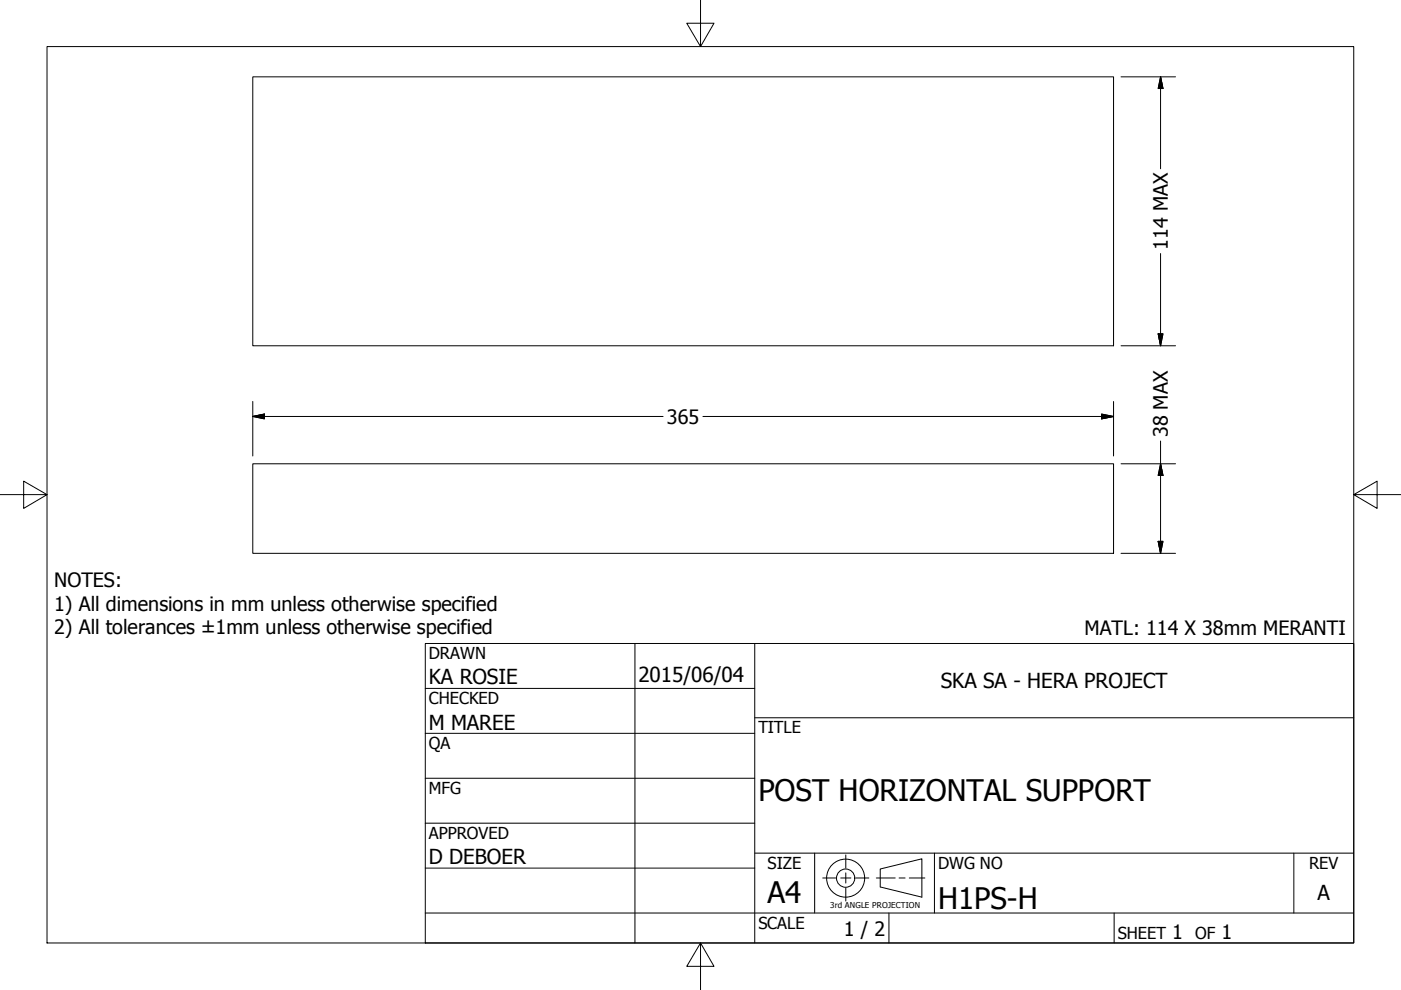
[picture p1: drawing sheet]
<svg xmlns="http://www.w3.org/2000/svg" width="297mm" height="210mm" viewBox="0 0 297 210" stroke-linecap="round" stroke-linejoin="round" font-family="sans-serif">
<!-- layer: Visible (ANSI) -->
<path d="M53.6 16.3h182.5v57h-182.5zM53.6 98.3h182.5v19h-182.5z" fill="none" stroke="#000" stroke-width=".21"/>
<!-- layer: Border (ANSI) -->
<path d="M148.5 -.1v10l-2.9-5h5.8l-2.9 5M10 9.9h277v190h-277zM0 104.9h10l-5-2.9v5.8l5-2.9M287 104.9l5 2.9v-5.8l-5 2.9h10M148.5 199.9l2.9 5h-5.8l2.9-5v10" fill="none" stroke="#000" stroke-width=".21"/>
<!-- layer: Title (ANSI) -->
<g fill="none" stroke="#000" stroke-width=".21">
<path d="M90.2 136.4h196.8v63.5h-196.8zM134.6 136.4v63.5M160 136.4v63.5M90.2 146h69.8M90.2 155.5h69.8M160 152.2h127M90.2 165h69.8M90.2 174.5h69.8M90.2 193.6h196.8M90.2 184.1h69.8M160 180.9h127M172.7 180.9v12.7"/>
<path d="M188.5 193.6v6.3M198.1 180.9v12.7M236.2 193.6v6.3M274.3 180.9v12.7"/>
</g>
<!-- layer: Dimension (ANSI) -->
<g fill="none" stroke="#000" stroke-width=".21">
<path d="M237.7 16.3h11.5M246.1 16.3l.5 2.5h-1zM246.1 16.3v19.5M246.1 53.8v19.5M237.7 73.3h11.5M245.6 70.8h1l-.5 2.5zM53.6 88.3l2.5-.5v1zM53.6 88.3h87M53.6 85.1v11.6M149 88.3h87.1M233.6 87.8l2.5 .5-2.5 .5zM236.1 85.1v11.6"/>
<path d="M237.7 98.3h11.5M246.1 98.3l.5 2.5h-1zM246.1 93.5v23.8M237.7 117.3h11.5M245.6 114.8h1l-.5 2.5z"/>
</g>
<path d="M246.1 16.3l.5 2.5zM246.1 16.3l.5 2.5h-1zM245.6 70.8l.5 2.5zM245.6 70.8h1l-.5 2.5zM53.6 88.3l2.5-.5zM53.6 88.3l2.5-.5v1zM233.6 88.8l2.5-.5zM233.6 87.8l2.5 .5-2.5 .5zM245.6 114.8l.5 2.5zM245.6 114.8h1l-.5 2.5zM246.1 98.3l.5 2.5zM246.1 98.3l.5 2.5h-1z" fill="#000" stroke="#000" stroke-width=".21"/>
<!-- layer: Sketch Geometry (ANSI) -->
<g fill="none" stroke="#000" stroke-width=".21">
<path d="M174.4 186.2h2.8M178.2 186.2h2.2M179.3 181.3v2.8M179.3 185.1v2.1M179.3 188.2v2.8M181.4 186.2h2.8M185.8 186.2h4M186.6 184.2l8.9-2.1v8.1l-8.9-2.1zM190.6 186.2h1.3M192.8 186.2h3.3"/>
<circle cx="179.3" cy="186.2" r="4"/>
<circle cx="179.3" cy="186.2" r="1.94"/>
</g>
<g font-size="6.3">
<text x="160.8" y="169.8">POST HORIZONTAL SUPPORT</text>
<text x="162.8" y="191.4">A4</text>
<text x="198.9" y="192.7">H1PS-H</text>
</g>
<g font-size="4.4">
<text x="90.9" y="145.1">KA ROSIE</text>
<text x="135.4" y="144.5">2015/06/04</text>
<text x="199.5" y="145.9">SKA SA - HERA PROJECT</text>
<text x="90.9" y="154.7">M MAREE</text>
<text x="90.9" y="183.2">D DEBOER</text>
<text x="279.3" y="190.7">A</text>
</g>
<g font-size="4.2">
<text x="247.6" y="52.9" transform="rotate(-90 247.6 52.9)">114 MAX</text>
<text x="141.4" y="89.8">365</text>
<text x="247.6" y="92.7" transform="rotate(-90 247.6 92.7)">38 MAX</text>
<text x="11.5" y="124.5">NOTES:</text>
<text x="11.5" y="129.5">1) All dimensions in mm unless otherwise specified</text>
<text x="11.5" y="134.5">2) All tolerances ±1mm unless otherwise specified</text>
<text x="229.9" y="134.7">MATL: 114 X 38mm MERANTI</text>
<text x="178.9" y="198.5">1 / 2</text>
<text x="248.5" y="199.1">1</text>
<text x="259" y="199.1">1</text>
</g>
<g font-size="3.5">
<text x="90.9" y="139.7">DRAWN</text>
<text x="90.9" y="149.3">CHECKED</text>
<text x="160.8" y="155.5">TITLE</text>
<text x="90.9" y="158.8">QA</text>
<text x="90.9" y="168.3">MFG</text>
<text x="90.9" y="177.8">APPROVED</text>
<text x="162.8" y="184.2">SIZE</text>
<text x="198.9" y="184.2">DWG NO</text>
<text x="277.6" y="184.2">REV</text>
<text x="160.8" y="196.9">SCALE</text>
<text x="237" y="199.1">SHEET</text>
<text x="253.4" y="199.1">OF</text>
</g>
<text font-size="1.7" x="176" y="192.6">3rd ANGLE PROJECTION</text>
</svg>
